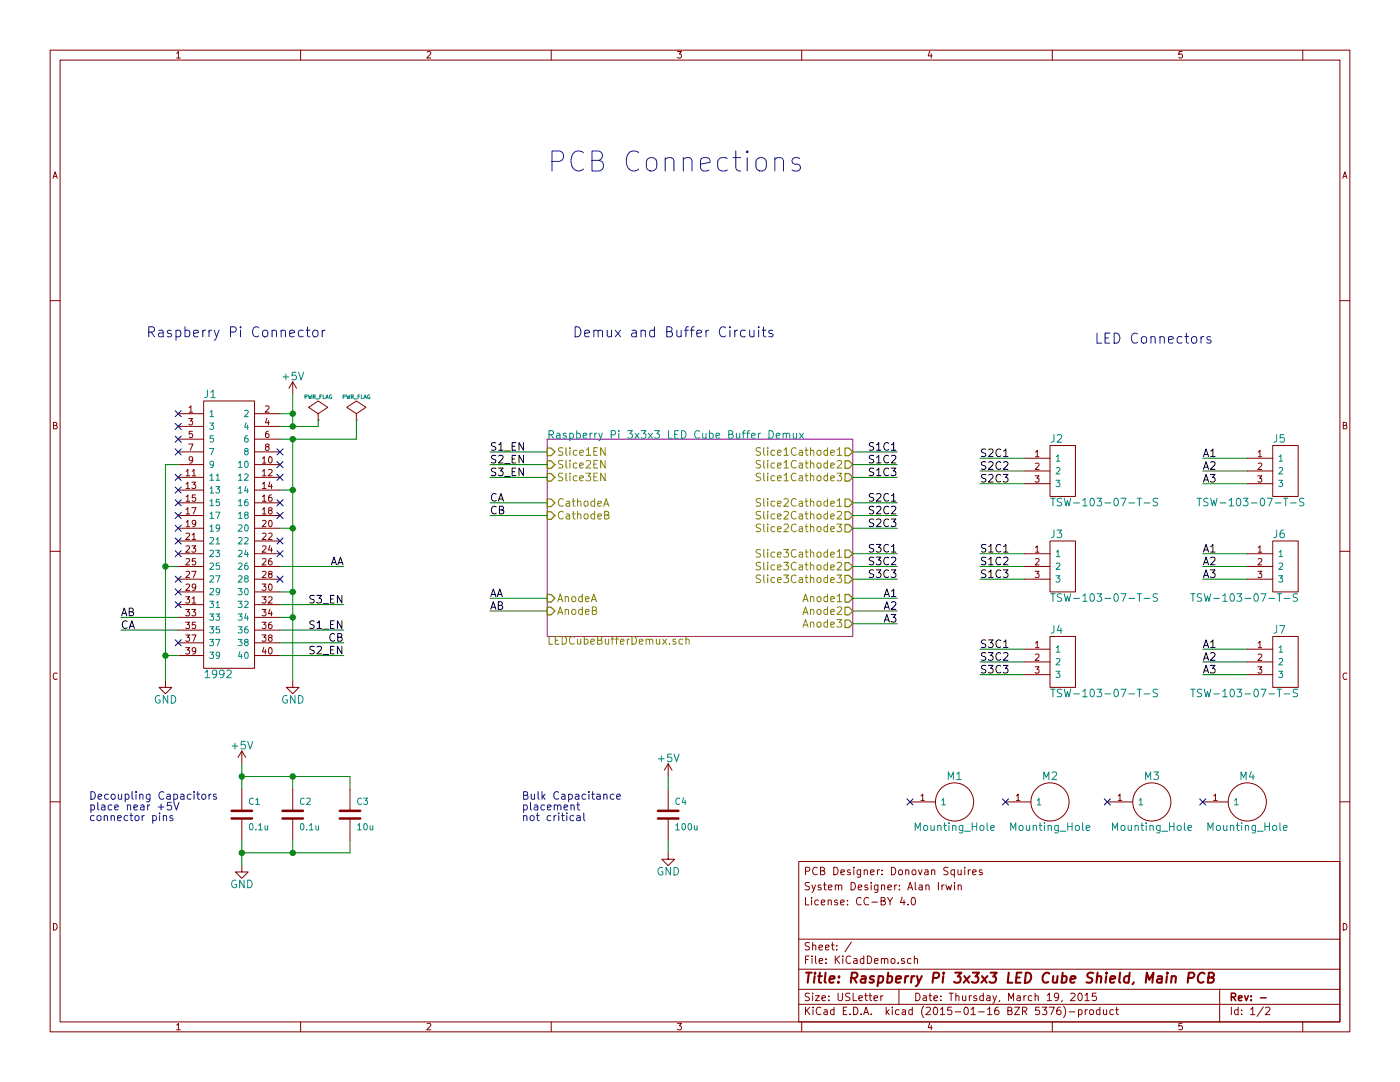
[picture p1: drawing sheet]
EESchema Schematic File Version 2
LIBS:power
LIBS:device
LIBS:transistors
LIBS:conn
LIBS:linear
LIBS:regul
LIBS:74xx
LIBS:cmos4000
LIBS:adc-dac
LIBS:memory
LIBS:xilinx
LIBS:special
LIBS:microcontrollers
LIBS:dsp
LIBS:microchip
LIBS:analog_switches
LIBS:motorola
LIBS:texas
LIBS:intel
LIBS:audio
LIBS:interface
LIBS:digital-audio
LIBS:philips
LIBS:display
LIBS:cypress
LIBS:siliconi
LIBS:opto
LIBS:atmel
LIBS:contrib
LIBS:valves
LIBS:sn74hc540dwr
LIBS:1992
LIBS:sn74lvc1g139dctr
LIBS:tsw-103-07-t-s
LIBS:uln2003adr
LIBS:mounting_hole
LIBS:KiCadDemo-cache
EELAYER 25 0
EELAYER END
$Descr USLetter 11000 8500
encoding utf-8
Sheet 1 2
Title "Raspberry Pi 3x3x3 LED Cube Shield, Main PCB"
Date "Thursday, March 19, 2015"
Rev "-"
Comp ""
Comment1 ""
Comment2 "License: CC-BY 4.0"
Comment3 "System Designer: Alan Irwin"
Comment4 "PCB Designer: Donovan Squires"
$EndDescr
$Comp
L 1992 J1
U 1 1
P 1800 4200
F 0 "J1" H 1650 5300 60  0000 C CNN
F 1 "1992" H 1600 3100 60  0000 L CNN
F 2 "1992:1992" H 1850 4850 60  0001 C CNN
F 3 "" H 1850 4850 60  0000 C CNN
F 4 "Unknown" H 1800 4200 60  0001 C CNN "Manufacturer"
F 5 "Unknown" H 1800 4200 60  0001 C CNN "Manufacturer Part Number"
F 6 "Adafruit Industries" H 1800 4200 60  0001 C CNN "Supplier"
F 7 "1992" H 1800 4200 60  0001 C CNN "Supplier Part Number"
	1    1800 4200
	1    0    0    -1  
$EndComp
$Comp
L TSW-103-07-T-S J2
U 1 1
P 8250 3700
F 0 "J2" H 8250 3950 60  0000 L CNN
F 1 "TSW-103-07-T-S" H 8250 3450 60  0000 L CNN
F 2 "tsw-103-07-t-s:tsw-103-07-t-s" H 8300 3700 60  0001 C CNN
F 3 "" H 8300 3700 60  0000 C CNN
F 4 "Samtec" H 8250 3700 60  0001 C CNN "Manufacturer"
F 5 "TSW-103-07-T-S" H 8250 3700 60  0001 C CNN "Manufacturer Part Number"
F 6 "Digi-Key" H 8250 3700 60  0001 C CNN "Supplier"
F 7 "SAM1035-03-ND" H 8250 3700 60  0001 C CNN "Supplier Part Number"
	1    8250 3700
	1    0    0    -1  
$EndComp
Text Label 7700 4350 0    60   ~ 0
S1C1
Wire Wire Line
	7700 4350 8050 4350
Text Label 7700 4450 0    60   ~ 0
S1C2
Wire Wire Line
	7700 4450 8050 4450
Text Label 7700 4550 0    60   ~ 0
S1C3
Wire Wire Line
	7700 4550 8050 4550
Text Label 7700 3600 0    60   ~ 0
S2C1
Wire Wire Line
	7700 3600 8050 3600
Text Label 7700 3700 0    60   ~ 0
S2C2
Wire Wire Line
	7700 3700 8050 3700
Text Label 7700 3800 0    60   ~ 0
S2C3
Wire Wire Line
	7700 3800 8050 3800
Text Label 7700 5100 0    60   ~ 0
S3C1
Wire Wire Line
	7700 5100 8050 5100
Text Label 7700 5200 0    60   ~ 0
S3C2
Wire Wire Line
	7700 5200 8050 5200
Text Label 7700 5300 0    60   ~ 0
S3C3
Wire Wire Line
	7700 5300 8050 5300
Text Label 9450 3600 0    60   ~ 0
A1
Wire Wire Line
	9450 3600 9800 3600
Text Label 9450 3700 0    60   ~ 0
A2
Wire Wire Line
	9450 3700 9800 3700
Text Label 9450 3800 0    60   ~ 0
A3
Wire Wire Line
	9450 3800 9800 3800
Text Label 2700 5150 2    60   ~ 0
S2_EN
Text Label 950  4950 0    60   ~ 0
CA
Text Label 2700 5050 2    60   ~ 0
CB
Text Label 2700 4750 2    60   ~ 0
S3_EN
Text Label 2700 4450 2    60   ~ 0
AA
Text Label 950  4850 0    60   ~ 0
AB
Text Label 2700 4950 2    60   ~ 0
S1_EN
Wire Wire Line
	2200 4450 2700 4450
Wire Wire Line
	2200 4750 2700 4750
Wire Wire Line
	2200 4950 2700 4950
Wire Wire Line
	2200 5050 2700 5050
Wire Wire Line
	2200 5150 2700 5150
Wire Wire Line
	1400 4950 950  4950
Wire Wire Line
	1400 4850 950  4850
$Comp
L GND #PWR01
U 1 1
P 1300 5350
F 0 "#PWR01" H 1300 5100 60  0001 C CNN
F 1 "GND" H 1300 5200 60  0000 C CNN
F 2 "" H 1300 5350 60  0000 C CNN
F 3 "" H 1300 5350 60  0000 C CNN
	1    1300 5350
	1    0    0    -1  
$EndComp
$Comp
L GND #PWR02
U 1 1
P 2300 5350
F 0 "#PWR02" H 2300 5100 60  0001 C CNN
F 1 "GND" H 2300 5200 60  0000 C CNN
F 2 "" H 2300 5350 60  0000 C CNN
F 3 "" H 2300 5350 60  0000 C CNN
	1    2300 5350
	1    0    0    -1  
$EndComp
$Comp
L +5V #PWR03
U 1 1
P 2300 3100
F 0 "#PWR03" H 2300 2950 60  0001 C CNN
F 1 "+5V" H 2300 3240 60  0000 C CNN
F 2 "" H 2300 3100 60  0000 C CNN
F 3 "" H 2300 3100 60  0000 C CNN
	1    2300 3100
	1    0    0    -1  
$EndComp
Wire Wire Line
	1400 3650 1300 3650
Wire Wire Line
	1300 3650 1300 5350
Wire Wire Line
	1400 4450 1300 4450
Connection ~ 1300 4450
Wire Wire Line
	1400 5150 1300 5150
Connection ~ 1300 5150
Wire Wire Line
	2300 3450 2300 5350
Wire Wire Line
	2300 4850 2200 4850
Wire Wire Line
	2300 4650 2200 4650
Connection ~ 2300 4850
Wire Wire Line
	2300 4150 2200 4150
Connection ~ 2300 4650
Wire Wire Line
	2300 3850 2200 3850
Connection ~ 2300 4150
Wire Wire Line
	2200 3450 2800 3450
Connection ~ 2300 3850
Wire Wire Line
	2300 3100 2300 3350
Wire Wire Line
	2200 3350 2500 3350
Wire Wire Line
	2200 3250 2300 3250
Connection ~ 2300 3250
NoConn ~ 2200 3550
NoConn ~ 2200 3650
NoConn ~ 2200 3750
NoConn ~ 2200 3950
NoConn ~ 2200 4050
NoConn ~ 2200 4250
NoConn ~ 2200 4350
NoConn ~ 1400 3550
NoConn ~ 1400 3450
NoConn ~ 1400 3350
NoConn ~ 1400 3250
NoConn ~ 1400 3750
NoConn ~ 1400 3850
NoConn ~ 1400 3950
NoConn ~ 1400 4050
NoConn ~ 1400 4150
NoConn ~ 1400 4250
NoConn ~ 1400 4350
NoConn ~ 1400 4550
NoConn ~ 1400 4650
NoConn ~ 1400 4750
NoConn ~ 1400 5050
NoConn ~ 2200 4550
$Sheet
S 4300 3450 2400 1550
U 5507FFCC
F0 "Raspberry Pi 3x3x3 LED Cube Buffer Demux" 60
F1 "LEDCubeBufferDemux.sch" 60
F2 "Slice1EN" I L 4300 3550 60 
F3 "Slice2EN" I L 4300 3650 60 
F4 "Slice3EN" I L 4300 3750 60 
F5 "CathodeA" I L 4300 3950 60 
F6 "CathodeB" I L 4300 4050 60 
F7 "AnodeA" I L 4300 4700 60 
F8 "AnodeB" I L 4300 4800 60 
F9 "Slice1Cathode1" O R 6700 3550 60 
F10 "Slice1Cathode2" O R 6700 3650 60 
F11 "Slice1Cathode3" O R 6700 3750 60 
F12 "Slice2Cathode1" O R 6700 3950 60 
F13 "Slice2Cathode2" O R 6700 4050 60 
F14 "Slice2Cathode3" O R 6700 4150 60 
F15 "Slice3Cathode1" O R 6700 4350 60 
F16 "Slice3Cathode2" O R 6700 4450 60 
F17 "Slice3Cathode3" O R 6700 4550 60 
F18 "Anode1" O R 6700 4700 60 
F19 "Anode2" O R 6700 4800 60 
F20 "Anode3" O R 6700 4900 60 
$EndSheet
Text Label 3850 3750 0    60   ~ 0
S3_EN
Text Label 3850 3650 0    60   ~ 0
S2_EN
Text Label 3850 3550 0    60   ~ 0
S1_EN
Text Label 3850 3950 0    60   ~ 0
CA
Text Label 3850 4050 0    60   ~ 0
CB
Text Label 3850 4700 0    60   ~ 0
AA
Text Label 3850 4800 0    60   ~ 0
AB
Wire Wire Line
	3850 3550 4300 3550
Wire Wire Line
	3850 3650 4300 3650
Wire Wire Line
	3850 3750 4300 3750
Wire Wire Line
	3850 3950 4300 3950
Wire Wire Line
	3850 4050 4300 4050
Wire Wire Line
	3850 4700 4300 4700
Wire Wire Line
	3850 4800 4300 4800
Text Label 7050 3550 2    60   ~ 0
S1C1
Text Label 7050 3650 2    60   ~ 0
S1C2
Text Label 7050 3750 2    60   ~ 0
S1C3
Text Label 7050 3950 2    60   ~ 0
S2C1
Text Label 7050 4050 2    60   ~ 0
S2C2
Text Label 7050 4150 2    60   ~ 0
S2C3
Text Label 7050 4350 2    60   ~ 0
S3C1
Text Label 7050 4450 2    60   ~ 0
S3C2
Text Label 7050 4550 2    60   ~ 0
S3C3
Text Label 7050 4700 2    60   ~ 0
A1
Text Label 7050 4800 2    60   ~ 0
A2
Text Label 7050 4900 2    60   ~ 0
A3
Wire Wire Line
	6700 3550 7050 3550
Wire Wire Line
	6700 3650 7050 3650
Wire Wire Line
	6700 3750 7050 3750
Wire Wire Line
	6700 3950 7050 3950
Wire Wire Line
	6700 4050 7050 4050
Wire Wire Line
	6700 4150 7050 4150
Wire Wire Line
	6700 4350 7050 4350
Wire Wire Line
	6700 4450 7050 4450
Wire Wire Line
	6700 4550 7050 4550
Wire Wire Line
	6700 4700 7050 4700
Wire Wire Line
	6700 4800 7050 4800
Wire Wire Line
	6700 4900 7050 4900
Text Notes 1150 2650 0    79   ~ 0
Raspberry Pi Connector
Text Notes 4500 2650 0    79   ~ 0
Demux and Buffer Circuits
Text Notes 8600 2700 0    79   ~ 0
LED Connectors
Text Notes 4300 1350 0    157  ~ 0
PCB Connections
$Comp
L GND #PWR04
U 1 1
P 1900 6800
F 0 "#PWR04" H 1900 6550 60  0001 C CNN
F 1 "GND" H 1900 6650 60  0000 C CNN
F 2 "" H 1900 6800 60  0000 C CNN
F 3 "" H 1900 6800 60  0000 C CNN
	1    1900 6800
	1    0    0    -1  
$EndComp
$Comp
L +5V #PWR05
U 1 1
P 1900 6000
F 0 "#PWR05" H 1900 5850 60  0001 C CNN
F 1 "+5V" H 1900 6140 60  0000 C CNN
F 2 "" H 1900 6000 60  0000 C CNN
F 3 "" H 1900 6000 60  0000 C CNN
	1    1900 6000
	1    0    0    -1  
$EndComp
Wire Wire Line
	1900 6000 1900 6200
Wire Wire Line
	1900 6100 2750 6100
Wire Wire Line
	2300 6100 2300 6200
Connection ~ 1900 6100
Wire Wire Line
	2300 6600 2300 6700
Wire Wire Line
	1900 6700 2750 6700
Wire Wire Line
	1900 6600 1900 6800
Connection ~ 1900 6700
Text Notes 700  6450 0    60   ~ 0
Decoupling Capacitors\nplace near +5V\nconnector pins
$Comp
L C C4
U 1 1
P 5250 6400
F 0 "C4" H 5300 6500 50  0000 L CNN
F 1 "100u" H 5300 6300 50  0000 L CNN
F 2 "Capacitors_SMD:C_1210" H 5288 6250 30  0001 C CNN
F 3 "" H 5250 6400 60  0000 C CNN
F 4 "6.3V" H 5400 6200 60  0001 C CNN "Voltage"
F 5 "Murata Electronics North America" H 5250 6400 60  0001 C CNN "Manufacturer"
F 6 "GRM32ER60J107ME20L" H 5250 6400 60  0001 C CNN "Manufacturer Part Number"
F 7 "Digi-Key" H 5250 6400 60  0001 C CNN "Supplier"
F 8 "490-3390-1-ND" H 5250 6400 60  0001 C CNN "Supplier Part Number"
	1    5250 6400
	1    0    0    -1  
$EndComp
$Comp
L +5V #PWR06
U 1 1
P 5250 6100
F 0 "#PWR06" H 5250 5950 60  0001 C CNN
F 1 "+5V" H 5250 6240 60  0000 C CNN
F 2 "" H 5250 6100 60  0000 C CNN
F 3 "" H 5250 6100 60  0000 C CNN
	1    5250 6100
	1    0    0    -1  
$EndComp
$Comp
L GND #PWR07
U 1 1
P 5250 6700
F 0 "#PWR07" H 5250 6450 60  0001 C CNN
F 1 "GND" H 5250 6550 60  0000 C CNN
F 2 "" H 5250 6700 60  0000 C CNN
F 3 "" H 5250 6700 60  0000 C CNN
	1    5250 6700
	1    0    0    -1  
$EndComp
Wire Wire Line
	5250 6100 5250 6200
Wire Wire Line
	5250 6600 5250 6700
Text Notes 4100 6450 0    60   ~ 0
Bulk Capacitance\nplacement\nnot critical
Wire Wire Line
	2750 6100 2750 6200
Connection ~ 2300 6100
Wire Wire Line
	2750 6700 2750 6600
Connection ~ 2300 6700
$Comp
L PWR_FLAG #FLG08
U 1 1
P 2500 3300
F 0 "#FLG08" H 2500 3395 30  0001 C CNN
F 1 "PWR_FLAG" H 2500 3480 30  0000 C CNN
F 2 "" H 2500 3300 60  0000 C CNN
F 3 "" H 2500 3300 60  0000 C CNN
	1    2500 3300
	1    0    0    -1  
$EndComp
Wire Wire Line
	2500 3350 2500 3300
Connection ~ 2300 3350
$Comp
L PWR_FLAG #FLG09
U 1 1
P 2800 3300
F 0 "#FLG09" H 2800 3395 30  0001 C CNN
F 1 "PWR_FLAG" H 2800 3480 30  0000 C CNN
F 2 "" H 2800 3300 60  0000 C CNN
F 3 "" H 2800 3300 60  0000 C CNN
	1    2800 3300
	1    0    0    -1  
$EndComp
Wire Wire Line
	2800 3450 2800 3300
Connection ~ 2300 3450
$Comp
L C C2
U 1 1
P 2300 6400
F 0 "C2" H 2350 6500 50  0000 L CNN
F 1 "0.1u" H 2350 6300 50  0000 L CNN
F 2 "Capacitors_SMD:C_0805" H 2338 6250 30  0001 C CNN
F 3 "" H 2300 6400 60  0000 C CNN
F 4 "16V" H 2450 6200 60  0001 C CNN "Voltage"
F 5 "Kemet" H 2300 6400 60  0001 C CNN "Manufacturer"
F 6 "C0805C104K4RACTU" H 2300 6400 60  0001 C CNN "Manufacturer Part Number"
F 7 "Digi-Key" H 2300 6400 60  0001 C CNN "Supplier"
F 8 "399-1167-1-ND" H 2300 6400 60  0001 C CNN "Supplier Part Number"
	1    2300 6400
	1    0    0    -1  
$EndComp
$Comp
L C C1
U 1 1
P 1900 6400
F 0 "C1" H 1950 6500 50  0000 L CNN
F 1 "0.1u" H 1950 6300 50  0000 L CNN
F 2 "Capacitors_SMD:C_0805" H 1938 6250 30  0001 C CNN
F 3 "" H 1900 6400 60  0000 C CNN
F 4 "16V" H 2050 6200 60  0001 C CNN "Voltage"
F 5 "Kemet" H 1900 6400 60  0001 C CNN "Manufacturer"
F 6 "C0805C104K4RACTU" H 1900 6400 60  0001 C CNN "Manufacturer Part Number"
F 7 "Digi-Key" H 1900 6400 60  0001 C CNN "Supplier"
F 8 "399-1167-1-ND" H 1900 6400 60  0001 C CNN "Supplier Part Number"
	1    1900 6400
	1    0    0    -1  
$EndComp
$Comp
L C C3
U 1 1
P 2750 6400
F 0 "C3" H 2800 6500 50  0000 L CNN
F 1 "10u" H 2800 6300 50  0000 L CNN
F 2 "Capacitors_SMD:C_0805" H 2788 6250 30  0001 C CNN
F 3 "" H 2750 6400 60  0000 C CNN
F 4 "16V" H 2900 6200 60  0001 C CNN "Voltage"
F 5 "Murata Electronics North America" H 2750 6400 60  0001 C CNN "Manufacturer"
F 6 "GRM21BR61C106KE15L" H 2750 6400 60  0001 C CNN "Manufacturer Part Number"
F 7 "Digi-Key" H 2750 6400 60  0001 C CNN "Supplier"
F 8 "490-3886-1-ND" H 2750 6400 60  0001 C CNN "Supplier Part Number"
	1    2750 6400
	1    0    0    -1  
$EndComp
$Comp
L TSW-103-07-T-S J3
U 1 1
P 8250 4450
F 0 "J3" H 8250 4700 60  0000 L CNN
F 1 "TSW-103-07-T-S" H 8250 4200 60  0000 L CNN
F 2 "tsw-103-07-t-s:tsw-103-07-t-s" H 8300 4450 60  0001 C CNN
F 3 "" H 8300 4450 60  0000 C CNN
F 4 "Samtec" H 8250 4450 60  0001 C CNN "Manufacturer"
F 5 "TSW-103-07-T-S" H 8250 4450 60  0001 C CNN "Manufacturer Part Number"
F 6 "Digi-Key" H 8250 4450 60  0001 C CNN "Supplier"
F 7 "SAM1035-03-ND" H 8250 4450 60  0001 C CNN "Supplier Part Number"
	1    8250 4450
	1    0    0    -1  
$EndComp
$Comp
L TSW-103-07-T-S J4
U 1 1
P 8250 5200
F 0 "J4" H 8250 5450 60  0000 L CNN
F 1 "TSW-103-07-T-S" H 8250 4950 60  0000 L CNN
F 2 "tsw-103-07-t-s:tsw-103-07-t-s" H 8300 5200 60  0001 C CNN
F 3 "" H 8300 5200 60  0000 C CNN
F 4 "Samtec" H 8250 5200 60  0001 C CNN "Manufacturer"
F 5 "TSW-103-07-T-S" H 8250 5200 60  0001 C CNN "Manufacturer Part Number"
F 6 "Digi-Key" H 8250 5200 60  0001 C CNN "Supplier"
F 7 "SAM1035-03-ND" H 8250 5200 60  0001 C CNN "Supplier Part Number"
	1    8250 5200
	1    0    0    -1  
$EndComp
$Comp
L TSW-103-07-T-S J5
U 1 1
P 10000 3700
F 0 "J5" H 10000 3950 60  0000 L CNN
F 1 "TSW-103-07-T-S" H 9400 3450 60  0000 L CNN
F 2 "tsw-103-07-t-s:tsw-103-07-t-s" H 10050 3700 60  0001 C CNN
F 3 "" H 10050 3700 60  0000 C CNN
F 4 "Samtec" H 10000 3700 60  0001 C CNN "Manufacturer"
F 5 "TSW-103-07-T-S" H 10000 3700 60  0001 C CNN "Manufacturer Part Number"
F 6 "Digi-Key" H 10000 3700 60  0001 C CNN "Supplier"
F 7 "SAM1035-03-ND" H 10000 3700 60  0001 C CNN "Supplier Part Number"
	1    10000 3700
	1    0    0    -1  
$EndComp
Text Label 9450 4350 0    60   ~ 0
A1
Wire Wire Line
	9450 4350 9800 4350
Text Label 9450 4450 0    60   ~ 0
A2
Wire Wire Line
	9450 4450 9800 4450
Text Label 9450 4550 0    60   ~ 0
A3
Wire Wire Line
	9450 4550 9800 4550
$Comp
L TSW-103-07-T-S J6
U 1 1
P 10000 4450
F 0 "J6" H 10000 4700 60  0000 L CNN
F 1 "TSW-103-07-T-S" H 9350 4200 60  0000 L CNN
F 2 "tsw-103-07-t-s:tsw-103-07-t-s" H 10050 4450 60  0001 C CNN
F 3 "" H 10050 4450 60  0000 C CNN
F 4 "Samtec" H 10000 4450 60  0001 C CNN "Manufacturer"
F 5 "TSW-103-07-T-S" H 10000 4450 60  0001 C CNN "Manufacturer Part Number"
F 6 "Digi-Key" H 10000 4450 60  0001 C CNN "Supplier"
F 7 "SAM1035-03-ND" H 10000 4450 60  0001 C CNN "Supplier Part Number"
	1    10000 4450
	1    0    0    -1  
$EndComp
Text Label 9450 5100 0    60   ~ 0
A1
Wire Wire Line
	9450 5100 9800 5100
Text Label 9450 5200 0    60   ~ 0
A2
Wire Wire Line
	9450 5200 9800 5200
Text Label 9450 5300 0    60   ~ 0
A3
Wire Wire Line
	9450 5300 9800 5300
$Comp
L TSW-103-07-T-S J7
U 1 1
P 10000 5200
F 0 "J7" H 10000 5450 60  0000 L CNN
F 1 "TSW-103-07-T-S" H 9350 4950 60  0000 L CNN
F 2 "tsw-103-07-t-s:tsw-103-07-t-s" H 10050 5200 60  0001 C CNN
F 3 "" H 10050 5200 60  0000 C CNN
F 4 "Samtec" H 10000 5200 60  0001 C CNN "Manufacturer"
F 5 "TSW-103-07-T-S" H 10000 5200 60  0001 C CNN "Manufacturer Part Number"
F 6 "Digi-Key" H 10000 5200 60  0001 C CNN "Supplier"
F 7 "SAM1035-03-ND" H 10000 5200 60  0001 C CNN "Supplier Part Number"
	1    10000 5200
	1    0    0    -1  
$EndComp
$Comp
L Mounting_Hole M4
U 1 1
P 9800 6300
F 0 "M4" H 9800 6500 60  0000 C CNN
F 1 "Mounting_Hole" H 9800 6100 60  0000 C CNN
F 2 "mounting_hole:mounting_hole_2.75mm_pth" H 9800 6300 60  0001 C CNN
F 3 "" H 9800 6300 60  0000 C CNN
	1    9800 6300
	1    0    0    -1  
$EndComp
$Comp
L Mounting_Hole M3
U 1 1
P 9050 6300
F 0 "M3" H 9050 6500 60  0000 C CNN
F 1 "Mounting_Hole" H 9050 6100 60  0000 C CNN
F 2 "mounting_hole:mounting_hole_2.75mm_pth" H 9050 6300 60  0001 C CNN
F 3 "" H 9050 6300 60  0000 C CNN
	1    9050 6300
	1    0    0    -1  
$EndComp
$Comp
L Mounting_Hole M2
U 1 1
P 8250 6300
F 0 "M2" H 8250 6500 60  0000 C CNN
F 1 "Mounting_Hole" H 8250 6100 60  0000 C CNN
F 2 "mounting_hole:mounting_hole_2.75mm_pth" H 8250 6300 60  0001 C CNN
F 3 "" H 8250 6300 60  0000 C CNN
	1    8250 6300
	1    0    0    -1  
$EndComp
$Comp
L Mounting_Hole M1
U 1 1
P 7500 6300
F 0 "M1" H 7500 6500 60  0000 C CNN
F 1 "Mounting_Hole" H 7500 6100 60  0000 C CNN
F 2 "mounting_hole:mounting_hole_2.75mm_pth" H 7500 6300 60  0001 C CNN
F 3 "" H 7500 6300 60  0000 C CNN
	1    7500 6300
	1    0    0    -1  
$EndComp
NoConn ~ 7150 6300
NoConn ~ 7900 6300
NoConn ~ 8700 6300
NoConn ~ 9450 6300
$EndSCHEMATC
